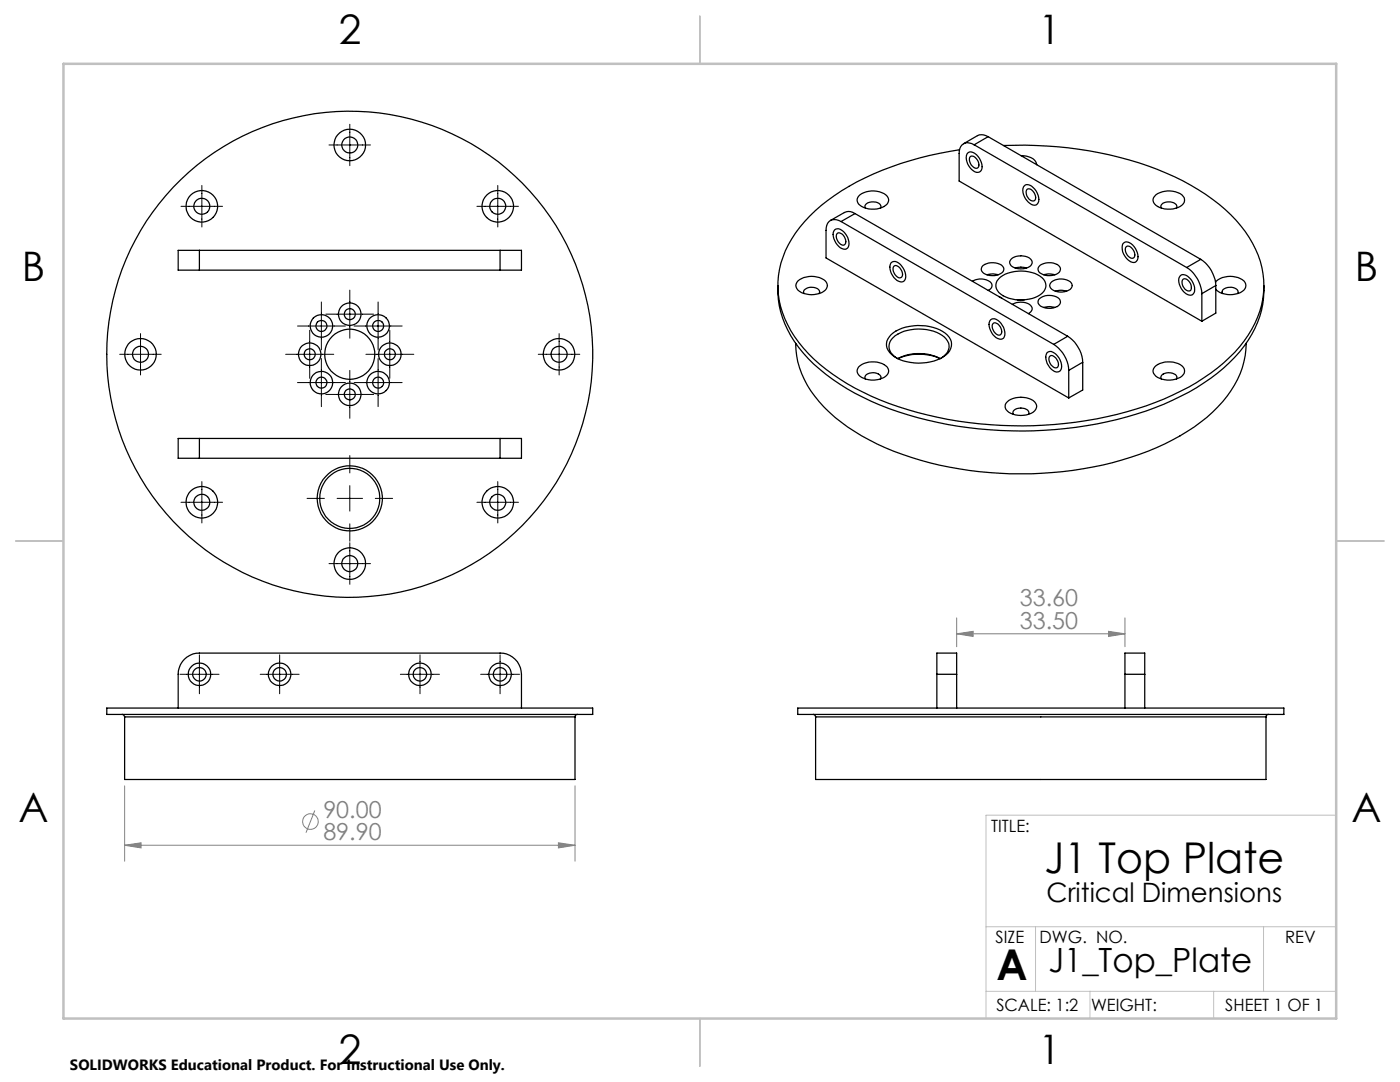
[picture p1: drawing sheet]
<svg xmlns="http://www.w3.org/2000/svg" width="279mm" height="216mm" viewBox="0 0 279 216" stroke-linecap="round" stroke-linejoin="round" font-family="sans-serif">
<g fill="none" stroke="#000" stroke-width=".25">
<path d="M171.3 39.2a4.4 4.4 0 0 1 5.8 0 1.46 1.46 0 0 1-1.1 2.2 4.1 4.1 0 0 1-4.8-1 1.1 1.1 0 0 1 .1-1.2zM193.1 30.6a1.44 1.44 0 0 1 2.1 .6 2.48 2.48 0 0 1 .5 3 1.27 1.27 0 0 1-1.8-.4 2.86 2.86 0 0 1-.8-3.2zM193.7 31.2a1.52 1.52 0 0 1 1.7 1.7 .65 .65 0 0 1-.5 .7 .65 .65 0 0 1-.8-.4l-.6-.9a1.02 1.02 0 0 1 .2-1.1zM194.4 28.9a1.83 1.83 0 0 0-2.1-.2 1.83 1.83 0 0 0-.9 1.9v5.5l48.5 28M194.4 28.9l42.4 24.5M197.2 27.3a2.28 2.28 0 0 0-2.1-.2l-2.8 1.6M197.2 27.3l-2.8 1.6M197.2 27.3l42.4 24.5M200.3 29a74.1 74.1 0 0 1 35.8 7.1 33.9 33.9 0 0 1 13.2 11.2 17.3 17.3 0 0 1-1 20.8 36.2 36.2 0 0 1-14.3 10.7 74.6 74.6 0 0 1-34.3 6.1 68.2 68.2 0 0 1-30.6-8.3 29.9 29.9 0 0 1-11.9-11.8 17.1 17.1 0 0 1 1.6-18.3 37 37 0 0 1 15.5-11.8 69 69 0 0 1 17.2-4.8M203.7 31a2.87 2.87 0 0 1 3.2 1.9M204.4 37.1a1.27 1.27 0 0 1 1.8 .3 2.97 2.97 0 0 1 1 3.1 .97 .97 0 0 1-1.6 .1 3.2 3.2 0 0 1-1.3-3.3zM205 37.8a1.47 1.47 0 0 1 1.7 1.6 .68 .68 0 0 1-.5 .8 .68 .68 0 0 1-.8-.4l-.5-1-.1-.6z"/>
<path d="M230.7 38.9a4.5 4.5 0 0 1 5.4 .3 1.3 1.3 0 0 1-.6 2 4.2 4.2 0 0 1-5.3-.8 1.18 1.18 0 0 1 .5-1.5zM39.8 50h-4.2v3.9h4.2M39.8 50v3.9M39.8 50h60M39.8 53.9h60M99.8 50h4.3v3.9h-4.3M99.8 50v3.9M155.3 57a19.3 19.3 0 0 0 6 14.6 47 47 0 0 0 21.8 11.7 79.6 79.6 0 0 0 49.2-2.7 41.3 41.3 0 0 0 15.1-10.4 18.8 18.8 0 0 0 4.8-13.2M159.2 56.1a4.4 4.4 0 0 1 5.7 .2 1.41 1.41 0 0 1-.9 2.1 4.4 4.4 0 0 1-5-.8 1.14 1.14 0 0 1 .2-1.5zM160.5 58.6a.83 .83 0 0 1 .8-1.2 1.77 1.77 0 0 1 2.3 .8l-.1 .4M166.6 45.9a1.27 1.27 0 0 1 1.7 .3 2.86 2.86 0 0 1 .9 3.3 1.44 1.44 0 0 1-2.1-.7 2.48 2.48 0 0 1-.5-2.9zM167.1 46.6a1.37 1.37 0 0 1 1.7 1.3 .7 .7 0 0 1-.3 1 .7 .7 0 0 1-1-.4l-.5-.9a.98 .98 0 0 1 .1-1z"/>
<path d="M167.9 44.2a1.83 1.83 0 0 0-2.2-.2 1.83 1.83 0 0 0-.8 2v5.5l48.4 27.9M167.9 44.2l42.4 24.5M170.6 42.6a2.05 2.05 0 0 0-2.1-.2l-2.8 1.6M170.6 42.6l-2.7 1.6M170.6 42.6l42.5 24.5M172.7 41.5a.85 .85 0 0 1 .9-1.1 1.7 1.7 0 0 1 2.2 .8l-.1 .3M177.9 52.4a1.42 1.42 0 0 1 2.1 .7 2.48 2.48 0 0 1 .4 3 1.76 1.76 0 0 1-2.3-1.1l-.5-1.3v-.7zM178.4 53.1a1.4 1.4 0 0 1 1.7 1.4 .69 .69 0 0 1-.3 .9 .69 .69 0 0 1-.9-.3l-.6-.9a.98 .98 0 0 1 .1-1.1zM194.1 56.1a2.99 2.99 0 0 1 3.8 .6 1.11 1.11 0 0 1-.7 1.3M196.2 53a3.3 3.3 0 0 1 3.9 .1 1.02 1.02 0 0 1 .1 1.1 1.02 1.02 0 0 1-.9 .6 3 3 0 0 1-3.4-.8 .96 .96 0 0 1 .3-1zM197 54.8l1.2-.2 1 .2M199.3 55.7a7.2 7.2 0 0 1 7.7-.9 2.22 2.22 0 0 1 1.4 3.3 6.5 6.5 0 0 1-6.4 1.6 3.7 3.7 0 0 1-3.2-2.5 1.82 1.82 0 0 1 .5-1.5z"/>
<path d="M199.3 59.2l.7 .3M201.8 51.7a3.1 3.1 0 0 1 4.1 .3 1.2 1.2 0 0 1-1.3 1.6 2.8 2.8 0 0 1-3-.9 .79 .79 0 0 1 .2-1zM202.6 53.5l1.1-.2 1.2 .2M203 59.8h1.4M207.3 59.8a3 3 0 0 1 4.3 .1 1.1 1.1 0 0 1-1 1.4 2.98 2.98 0 0 1-3.4-.7zM207.6 52.9a3.2 3.2 0 0 1 3.9 .3 1.13 1.13 0 0 1-1.1 1.7 3 3 0 0 1-3.1-.7 .92 .92 0 0 1 .3-1.3zM208.3 54.8l1-.2 1.2 .2M209.9 56.2a3.1 3.1 0 0 1 3.9 .2 1.08 1.08 0 0 1-.9 1.7 2.91 2.91 0 0 1-3.4-.8 .91 .91 0 0 1 .4-1.1zM210.6 58.1l.9-.2 1.4 .2M224.2 48.5a1.44 1.44 0 0 1 2.1 .7 2.48 2.48 0 0 1 .5 2.9 1.27 1.27 0 0 1-1.8-.3 2.73 2.73 0 0 1-.8-3.3zM224.8 49.2a1.46 1.46 0 0 1 1.7 1.7 .59 .59 0 0 1-.3 .6 .59 .59 0 0 1-.7-.1 1.62 1.62 0 0 1-.7-2.2zM231.8 41.5h-.1a.93 .93 0 0 1 1-1.2 1.62 1.62 0 0 1 2.2 1l-.1 .2"/>
<path d="M235.5 55a1.27 1.27 0 0 1 1.8 .4 2.97 2.97 0 0 1 1 3 1 1 0 0 1-1.6 .2 3.2 3.2 0 0 1-1.3-3.3zM236.1 55.7a1.44 1.44 0 0 1 1.7 1.7 .58 .58 0 0 1-.3 .6 .58 .58 0 0 1-.7-.1 1.74 1.74 0 0 1-.7-2.2zM236.8 53.4a6.6 6.6 0 0 1 3.1 5.2M239.6 51.8a6.7 6.7 0 0 1 3 5.2M239.6 51.8l-2.8 1.6M239.9 58.6v5.5M242.6 56.3a4.3 4.3 0 0 1 5.9 0 1.41 1.41 0 0 1-1 2.1 4.5 4.5 0 0 1-4.9-.7M242.6 57v5.5l-2.7 1.6M242.6 57l-2.7 1.6M244 58.6l-.1-.1a.95 .95 0 0 1 1.1-1.1 1.54 1.54 0 0 1 2.1 .9l-.1 .3M158.8 68.5a18.2 18.2 0 0 0 5.7 12.7 42.7 42.7 0 0 0 19.2 10.6 73.7 73.7 0 0 0 45.4-1.8 36.1 36.1 0 0 0 15.8-10.9 17.1 17.1 0 0 0 3.8-10.6M171.3 73.2a4.5 4.5 0 0 1 5.8 0 1.45 1.45 0 0 1-1.1 2.3 4.5 4.5 0 0 1-4.7-.7 1.17 1.17 0 0 1 0-1.6z"/>
<path d="M172.7 75.6a.83 .83 0 0 1 .8-1.1 1.87 1.87 0 0 1 2.3 .7l-.1 .4M177.8 66.8a9.3 9.3 0 0 1 11.3 .1 2.62 2.62 0 0 1-.8 4.3 10 10 0 0 1-9.9-.1 2.6 2.6 0 0 1-.6-4.3zM179 71.5a2.52 2.52 0 0 1-1.1-3.7 7.5 7.5 0 0 1 7-2 5.5 5.5 0 0 1 4.4 2.7 2.66 2.66 0 0 1-1.5 3M179.2 71.6a9.2 9.2 0 0 1 8.4 0M179.2 71.6a10.3 10.3 0 0 1 8.4 0M197.7 63.8a1.69 1.69 0 0 1 2.3 1.1 1.95 1.95 0 0 1 0 2.7 2.18 2.18 0 0 1-2.3-1.6l-.3-.9a1.49 1.49 0 0 1 .3-1.3zM198.2 64.5a1.37 1.37 0 0 1 1.7 1.4 .7 .7 0 0 1-.3 .9 .7 .7 0 0 1-1-.3l-.5-.9a.98 .98 0 0 1 .1-1.1zM202 60.7a3.1 3.1 0 0 1 3.9 .5 1.04 1.04 0 0 1-.7 1.4M208.3 61.3l1.2-.1 1 .1M209 70.3a1.78 1.78 0 0 1 2.3 1.1 1.95 1.95 0 0 1 0 2.8 2.26 2.26 0 0 1-2.3-1.7l-.3-1.2zM209.5 71a1.23 1.23 0 0 1 1.6 1.1l.1 .3a.69 .69 0 0 1-.3 1 .69 .69 0 0 1-.9-.4l-.6-.9a.98 .98 0 0 1 .1-1.1zM210.3 68.7a6.6 6.6 0 0 1 3 5.2"/>
<path d="M213.1 67.1a6.7 6.7 0 0 1 3 5.2M213.1 67.1l-2.8 1.6M213.3 73.9v5.5M216.1 72.3v5.5l-2.8 1.6M216.1 72.3l-2.8 1.6M230.4 73.2a4.4 4.4 0 0 1 5.7 0 1.42 1.42 0 0 1-1 2.3 4.4 4.4 0 0 1-4.7-.7 1.07 1.07 0 0 1 0-1.6zM231.8 75.6a.79 .79 0 0 1 .6-1.1 1.92 1.92 0 0 1 2.5 .7l-.1 .4M39.8 87.5h-4.2v3.9h4.2M39.8 87.5v3.9M39.8 91.4h60M39.8 87.5h60M99.8 87.5h4.3v3.9h-4.3"/>
<path d="M99.8 87.5v3.9M201 80.2a4.5 4.5 0 0 1 5.5 0 1.38 1.38 0 0 1-.7 2.3 4.5 4.5 0 0 1-5-.8 1.17 1.17 0 0 1 .2-1.5zM202.2 82.7a.81 .81 0 0 1 .8-1.2 1.87 1.87 0 0 1 2.4 .8l-.2 .4M187 134.5v-4.2h3.9v4.2M187 134.5h3.9M187 134.5v6.8M190.9 134.5v6.8M224.5 134.5v-4.2h4v4.2M224.5 134.5h4M224.5 134.5v6.8M228.5 134.5v6.8M21.3 141.3h97v1.3h-97z"/>
<path d="M24.3 142.6h.3l.3 .5M24.9 143.1v12.4h89.9v-12.4M24.9 143.1h89.9M35.6 141.3v-6.8a4.2 4.2 0 0 1 4.2-4.2h60a4.3 4.3 0 0 1 4.3 4.2v6.8M115.3 142.6l-.4 .1-.1 .4M159.2 141.3h97v1.3h-97zM162.3 142.6l.3 .1 .2 .4M162.8 143.1v12.4h89.9v-12.4M162.8 143.1h89.9M253.2 142.6l-.4 .1-.1 .4"/>
<circle cx="69.8" cy="28.9" r="3.2"/>
<circle cx="69.8" cy="28.9" r="1.6"/>
<circle cx="40.3" cy="41.2" r="3.2"/>
<circle cx="40.3" cy="41.2" r="1.61"/>
<circle cx="99.3" cy="41.2" r="1.59"/>
<circle cx="99.3" cy="41.2" r="3.1"/>
<circle cx="28" cy="70.7" r="1.6"/>
<circle cx="28" cy="70.7" r="3.1"/>
<circle cx="61.8" cy="70.7" r="2.25"/>
<circle cx="61.8" cy="70.7" r="1.1"/>
<circle cx="64.1" cy="65" r="1.11"/>
<circle cx="64.1" cy="76.3" r="1.1"/>
<circle cx="64.1" cy="65" r="2.25"/>
<circle cx="64.2" cy="76.4" r="2.25"/>
<circle cx="69.8" cy="78.7" r="2.25"/>
<circle cx="69.8" cy="62.7" r="2.26"/>
<circle cx="69.8" cy="70.7" r="5"/>
<circle cx="69.8" cy="70.7" r="48.5"/>
<circle cx="69.8" cy="62.7" r="1.1"/>
<circle cx="69.8" cy="78.7" r="1.1"/>
<circle cx="75.4" cy="76.4" r="2.25"/>
<circle cx="75.5" cy="65" r="2.26"/>
<circle cx="75.5" cy="76.3" r="1.1"/>
<circle cx="75.5" cy="65" r="1.11"/>
<circle cx="77.8" cy="70.7" r="2.24"/>
<circle cx="77.8" cy="70.7" r="1.1"/>
<circle cx="111.6" cy="70.7" r="3.1"/>
<circle cx="111.6" cy="70.7" r="1.6"/>
<circle cx="69.8" cy="99.4" r="6.5"/>
<circle cx="69.8" cy="99.4" r="6"/>
<circle cx="40.3" cy="100.2" r="3.2"/>
<circle cx="40.3" cy="100.2" r="1.6"/>
<circle cx="69.8" cy="112.4" r="3.2"/>
<circle cx="69.8" cy="112.5" r="1.61"/>
<circle cx="99.3" cy="100.2" r="1.6"/>
<circle cx="99.3" cy="100.2" r="3.1"/>
<circle cx="39.8" cy="134.5" r="2.24"/>
<circle cx="39.8" cy="134.5" r="1.36"/>
<circle cx="55.8" cy="134.5" r="2.25"/>
<circle cx="55.8" cy="134.5" r="1.34"/>
<circle cx="83.8" cy="134.5" r="2.24"/>
<circle cx="83.8" cy="134.6" r="1.35"/>
<circle cx="99.8" cy="134.5" r="2.25"/>
<circle cx="99.8" cy="134.5" r="1.34"/>
</g>
<g fill="none" stroke="#808080" stroke-width=".2">
<path d="M190.9 126.5l3.3-.5v1zM190.9 123.3v5.7M190.9 126.5h33.6M221.2 126l3.3 .5-3.3 .5zM224.5 123.3v5.7M24.9 156.8v15M114.8 156.8v15M24.9 168.7l3.3-.5v1zM24.9 168.7h89.9M62.8 161.7l-1.7 4.5M111.4 168.2l3.4 .5-3.4 .5z"/>
<circle cx="61.9" cy="163.9" r="1.55"/>
</g>
<g fill="none" stroke="#000" stroke-width=".2">
<path d="M40.3 37v8.3M65.7 28.9h8.2M69.8 24.8v8.3M99.3 37v8.3M36.1 41.2h8.3M69.8 57.9v9.6M95.2 41.2h8.3M23.9 70.7h8.3M28 66.6v8.2M57 70.7h9.6M59.4 65.1h9.5M59.4 76.3h9.5"/>
<path d="M61.8 65.9v9.6M64.1 60.3v9.5M64.1 71.5v9.6M65 62.7h9.6M65 78.7h9.6M69.8 73.9v9.6M70.7 65.1h9.6M70.7 76.3h9.6M73 70.7h9.6M75.5 60.3v9.5M75.5 71.5v9.6M77.8 65.9v9.6"/>
<path d="M107.4 70.7h8.3M111.6 66.6v8.2M40.3 96.1v8.3M61.3 99.4h3.4M67.3 99.4h5.1M69.8 90.9v3.5M69.8 96.9v5.1M74.9 99.4h3.5M99.3 96.1v8.3M36.1 100.2h8.3M65.7 112.5h8.2M69.8 104.5v3.5"/>
<path d="M69.8 108.3v8.3M95.2 100.2h8.3M35.9 134.5h7.8M39.8 130.7v7.7M51.9 134.5h7.8M55.8 130.7v7.7M79.9 134.5h7.8M83.8 130.7v7.7M95.9 134.5h7.8M99.8 130.7v7.7"/>
</g>
<path d="M266.7 162.7h-69.9v40.5M196.8 197.8h69.9M196.8 184.9h69.9M206.7 184.9v12.9M217.5 197.8v5.4M242.2 197.8v5.4M252.2 184.9v12.9" fill="none" stroke="#c0c0c0" stroke-width=".2"/>
<path d="M139.7 3.2v9.5M3.1 107.9h9.6M266.7 107.9h9.5M139.7 203.2v9.6" fill="none" stroke="#c0c0c0" stroke-width=".25"/>
<path d="M12.7 12.7h254v190.5h-254z" fill="none" stroke="#c0c0c0" stroke-width=".5"/>
<g fill="#808080">
<path d="M111.4 168.2l3.4 .5-3.4 .5zM24.9 168.7l3.3-.5v1z"/>
<path d="M190.9 126.5l3.3-.5v1zM221.2 126l3.3 .5-3.3 .5z"/>
</g>
<g font-size="8.5">
<text x="208.5" y="174.2">J1 Top Plate</text>
<text x="198.9" y="195.5">A</text>
</g>
<g font-size="8.1">
<text x="67.6" y="8.9">2</text>
<text x="207.3" y="8.9">1</text>
<text x="4.4" y="56.1">B</text>
<text x="270.4" y="56.1">B</text>
<text x="3.7" y="164.1">A</text>
<text x="269.7" y="164.1">A</text>
<text x="67.6" y="212.4">2</text>
<text x="207.3" y="212.4">1</text>
</g>
<text font-size="6.7" x="209.3" y="194">J1_Top_Plate</text>
<text font-size="5.3" x="208.9" y="180">Critical Dimensions</text>
<g font-size="4.7" fill="#808080">
<text x="203.5" y="120.9">33.60</text>
<text x="203.5" y="125.5">33.50</text>
<text x="64.5" y="163.1">90.00</text>
<text x="64.5" y="167.7">89.90</text>
</g>
<g font-size="3.4">
<text x="197.8" y="166">TITLE:</text>
<text x="198.7" y="188.1">SIZE</text>
<text x="207.5" y="188.1">DWG. NO.</text>
<text x="256.5" y="188.2">REV</text>
<text x="198.8" y="201.7">SCALE: 1:2</text>
<text x="217.7" y="201.8">WEIGHT:</text>
<text x="244.5" y="201.7">SHEET 1 OF 1</text>
</g>
<text font-size="3" x="14" y="213.5">SOLIDWORKS Educational Product. For Instructional Use Only.</text>
</svg>
